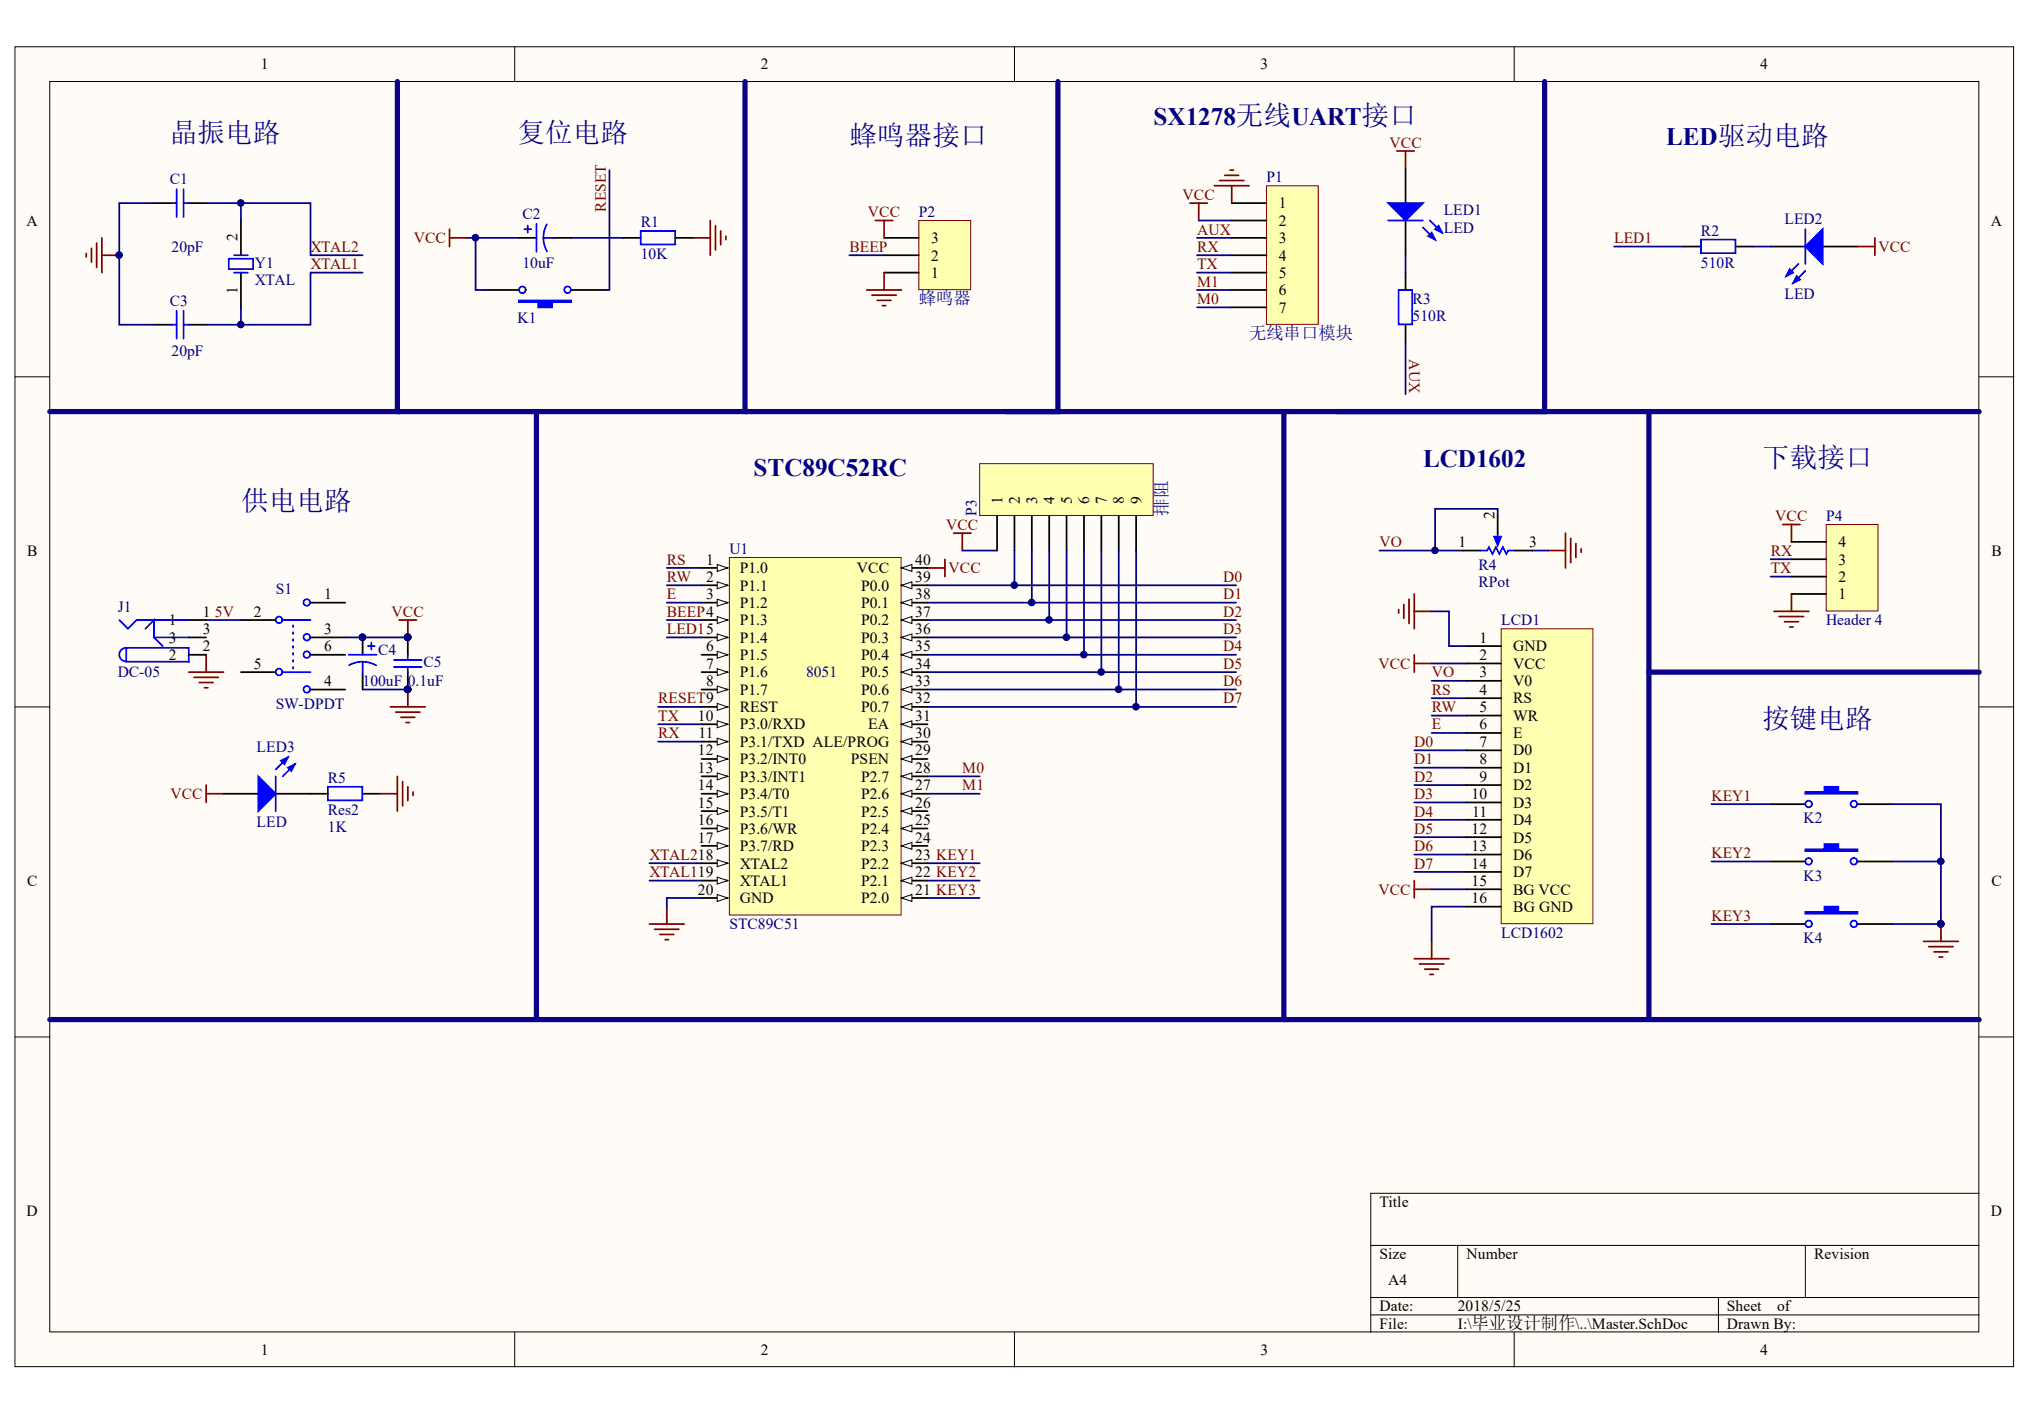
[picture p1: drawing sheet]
# Altium project 基于无线通信的停车位管理系统设计.PrjPCB
1 sheet, 26 parts. Net scope: global (net labels, ports and power ports of the same name join across sheets).
Board file: Master.PcbDoc

## Sheet Master.SchDoc
size A4

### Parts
C1  value 20pF  [RAD-0.1]  (hidden comment: Cap)
C2  value 10uF  [RB.1/.2]  (hidden comment: Cap Pol1)
C3  value 20pF  [RAD-0.1]  (hidden comment: Cap)
C4  value 100uF  [RB.1/.2]  (hidden comment: Cap Pol1)
C5  value 0.1uF  [RAD-0.1]  (hidden comment: Cap)
J1  DC-05  [DC-05]
K1  四脚按键  [四脚按键]  (value not drawn)
K2  四脚按键  [四脚按键]  (value not drawn)
K3  四脚按键  [四脚按键]  (value not drawn)
K4  四脚按键  [四脚按键]  (value not drawn)
LCD1  LCD1602  [LCD1602]
LED1  LED  [LED]
LED2  LED  [LED]
LED3  LED  [LED]
P1  无线串口模块  [AS32-TTL-100]
P2  蜂鸣器  [HDR1X3]
P3  排阻  [HDR1X9]
P4  Header 4  [HDR1X4]
R1  value 10K  [AXIAL-0.4]  (hidden comment: Res2)
R2  value 510R  [AXIAL-0.4]  (hidden comment: Res2)
R3  value 510R  [AXIAL-0.4]  (hidden comment: Res2)
R4  RPot  [RPot]
R5  Res2  value 1K  [AXIAL-0.4]
S1  SW-DPDT  [SWITCH_B1]
U1  STC89C51  [DIP-40]
Y1  XTAL  [XTAL_US]

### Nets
GND: C1.2 C3.2 C4.2 C5.1 J1.2 K2.1 K3.1 K4.1 LCD1.1(GND) LCD1.16(BG_GND) P1.1 P2.1 P4.1 R1.1 R4.3 R5.2 U1.20(GND)
VCC: C2.1 C4.1 C5.2 K1.1 LCD1.2(VCC) LCD1.15(BG_VCC) LED1.1 LED2.1 LED3.1 P1.2 P2.3 P3.1 P4.4 S1.3 U1.40(VCC)
5V: J1.1 S1.2
AUX: P1.3 R3.1
BEEP: P2.2 U1.4(P1.3)
D0: LCD1.7(D0) P3.2 U1.39(P0.0)
D1: LCD1.8(D1) P3.3 U1.38(P0.1)
D2: LCD1.9(D2) P3.4 U1.37(P0.2)
D3: LCD1.10(D3) P3.5 U1.36(P0.3)
D4: LCD1.11(D4) P3.6 U1.35(P0.4)
D5: LCD1.12(D5) P3.7 U1.34(P0.5)
D6: LCD1.13(D6) P3.8 U1.33(P0.6)
D7: LCD1.14(D7) P3.9 U1.32(P0.7)
E: LCD1.6(E) U1.3(P1.2)
KEY1: K2.2 U1.23(P2.2)
KEY2: K3.2 U1.22(P2.1)
KEY3: K4.2 U1.21(P2.0)
LED1: R2.1 U1.5(P1.4)
M0: P1.7 U1.28(P2.7)
M1: P1.6 U1.27(P2.6)
RESET: K1.2 U1.9(REST)
RS: LCD1.4(RS) U1.1(P1.0)
RW: LCD1.5(WR) U1.2(P1.1)
RX: P1.4 P4.3 U1.11(P3.1/TXD)
TX: P1.5 P4.2 U1.10(P3.0/RXD)
VO: LCD1.3(V0) R4.1 R4.2
XTAL1: C3.1 U1.19(XTAL1) Y1.1(OSC1)
XTAL2: C1.1 U1.18(XTAL2) Y1.2(OSC2)
NetC2_2: C2.2 R1.2
NetLED1_2: LED1.2 R3.2
NetLED2_2: LED2.2 R2.2
NetLED3_2: LED3.2 R5.1

Not connected (* = marked no-connect by the designer): J1 3; S1 1 4 5 6; U1 6(P1.5) 7(P1.6) 8(P1.7) 12(P3.2/INT0) 13(P3.3/INT1) 14(P3.4/T0) 15(P3.5/T1) 16(P3.6/WR) 17(P3.7/RD) 24(P2.3) 25(P2.4) 26(P2.5) 29(PSEN) 30(ALE/PROG) 31(EA)

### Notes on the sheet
- (near C1) 晶振电路
- 复位电路
- 蜂鸣器接口
- SX1278无线UART接口
- LED驱动电路
- 供电电路
- STC89C52RC
- (near R4) LCD1602
- 下载接口
- 按键电路
